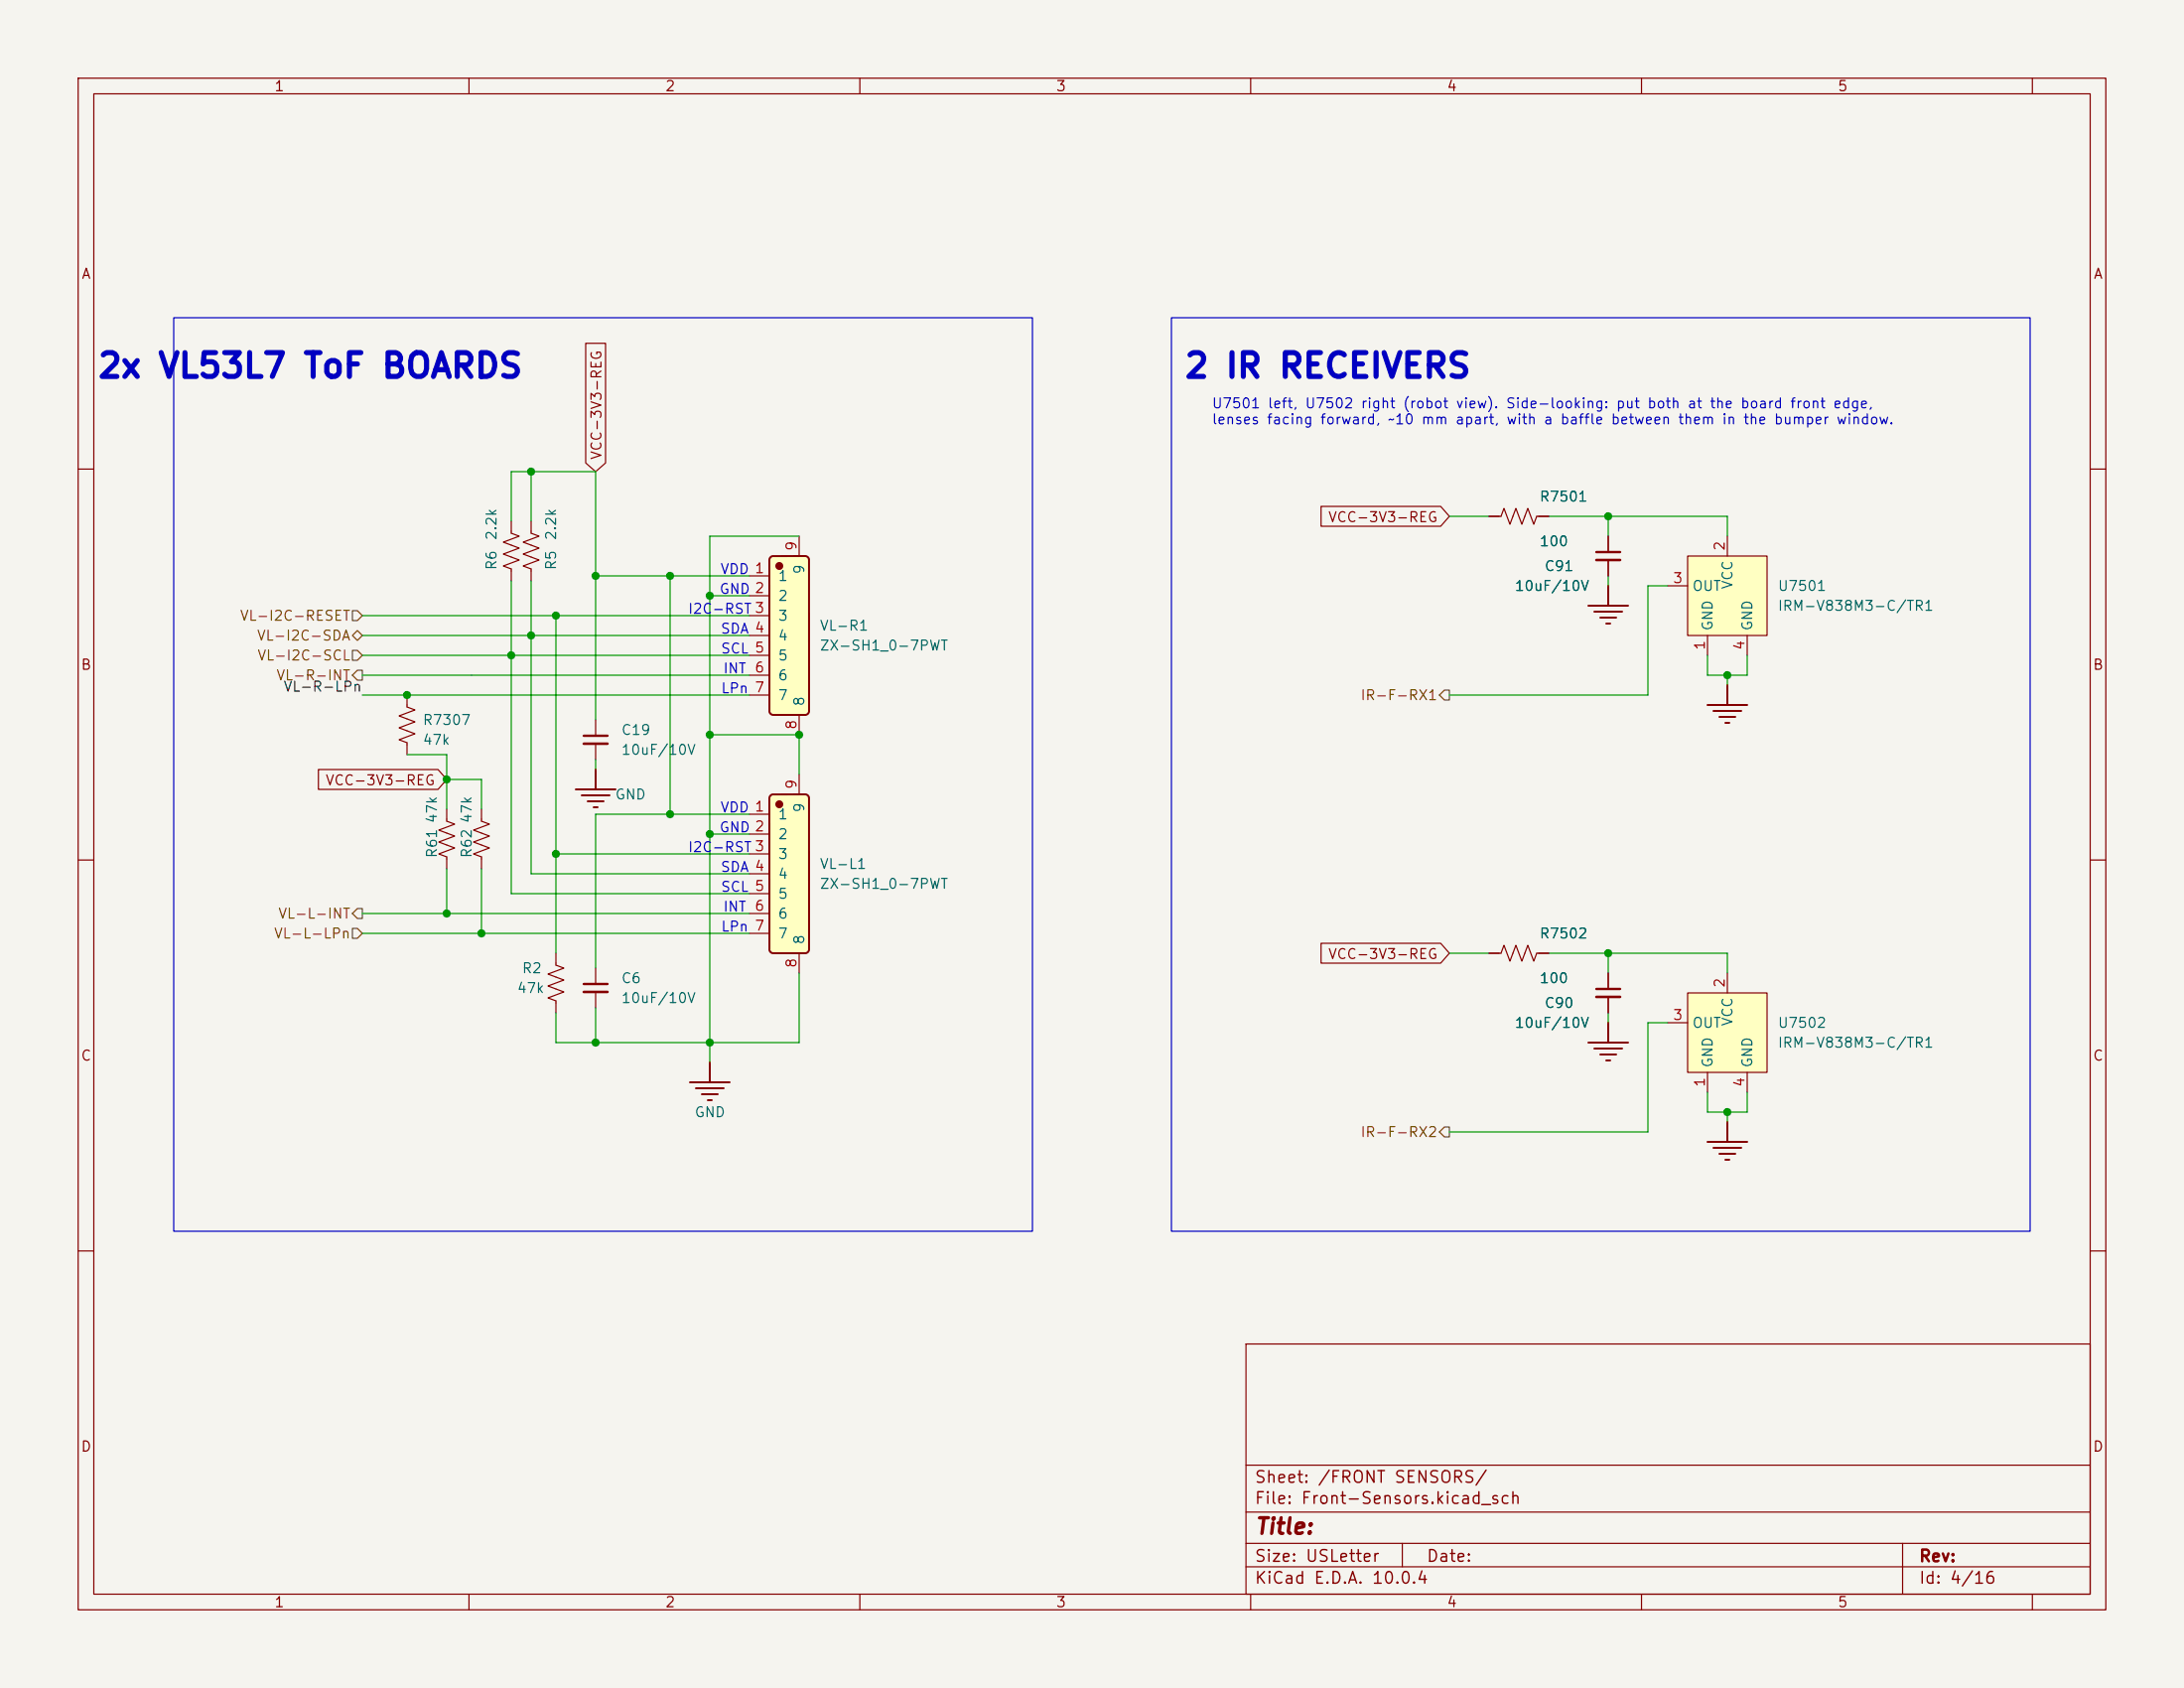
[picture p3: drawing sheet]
<svg xmlns="http://www.w3.org/2000/svg" width="279mm" height="216mm" viewBox="0 0 279 216" stroke-linecap="round" stroke-linejoin="round" font-family="sans-serif">
<path d="M0 0h279.4v215.9h-279.4z" fill="#f5f4ef" stroke="#f5f4ef" stroke-width=".13"/>
<g fill="none" stroke="#840000" stroke-width=".15">
<path d="M10 10h259.4v195.9h-259.4zM12 12h255.4v191.9h-255.4zM60 10v2M110 10v2M160 10v2M210 10v2M260 10v2M10 60h2M65.4 66.7v1.5l1 .4-2 .7 2 .8-2 .8 2 .7-2 .8 1 .4v1.5M267.4 60h2M10 110h2M267.4 110h2"/>
<path d="M76.2 123.8v2.1M76.2 126.9v2M10 160h2M159.4 171.9h108v32h-108zM267.4 160h2M159.4 197.4h108M159.4 193.4h108M159.4 187.4h108M179.4 197.4v3M243.4 197.4v6.5M60 203.9v2M110 203.9v2"/>
<path d="M159.4 200.4h108M160 203.9v2M210 203.9v2M260 203.9v2"/>
</g>
<path d="M74.7 125.9h3" fill="none" stroke="#840000" stroke-width=".3"/>
<path d="M74.7 126.9h3" fill="none" stroke="#840000" stroke-width=".33"/>
<path d="M98.6 71.3l.2-.2h4.2l.3 .1 .2 .3v19.4a.51 .51 0 0 1-.5 .5h-4.1h-.2l-.3-.4v-19.4z" fill="#ffffc2"/>
<circle cx="99.7" cy="72.4" r=".38" fill="#840000" stroke="#840000" stroke-width=".25"/>
<path d="M98.6 71.3l.2-.2h4.2l.3 .1 .2 .3v19.4a.51 .51 0 0 1-.5 .5h-4.1h-.2l-.3-.4v-19.4z" fill="none" stroke="#840000" stroke-width=".25"/>
<g fill="none" stroke="#840000" stroke-width=".15">
<path d="M95.9 73.7h2.5M95.9 76.2h2.5M95.9 78.7h2.5M102.2 68.6v2.5M95.9 81.3h2.5M95.9 83.8h2.5M95.9 86.4h2.5M95.9 88.9h2.5M102.2 91.4v2.6M61.6 103.5v1.5l1 .4-2 .8 2 .7-2 .8 2 .8-2 .7 1 .4v1.5M190.5 121.9h1.5l.4-1 .8 2 .7-2 .8 2 .8-2 .7 2 .4-1h1.5M205.7 124.5v2"/>
<path d="M205.7 127.5v2"/>
</g>
<path d="M204.2 126.5h3.1" fill="none" stroke="#840000" stroke-width=".3"/>
<path d="M204.2 127.5h3.1" fill="none" stroke="#840000" stroke-width=".33"/>
<path d="M215.9 127h10.2v10.2h-10.2z" fill="#ffffc2"/>
<path d="M213.4 130.8h2.5M215.9 127h10.2v10.2h-10.2zM218.4 137.2v2.5M221 124.5v2.5M223.5 137.2v2.5" fill="none" stroke="#840000" stroke-width=".15"/>
<path d="M203.2 77.5h5.1M204 78.2h3.5M204.7 79h2.1M205.5 79.8h.5M205.7 74.9v2.6M218.4 90.2h5.1M219.2 90.9h3.6M220 91.7h2M220.7 92.5h.5M221 87.6v2.6" fill="none" stroke="#840000" stroke-width=".25"/>
<path d="M215.9 71.1h10.2v10.2h-10.2z" fill="#ffffc2"/>
<g fill="none" stroke="#840000" stroke-width=".15">
<path d="M190.5 66h1.5l.4-1 .8 2.1 .7-2.1 .8 2.1 .8-2.1 .7 2.1 .4-1.1h1.5M205.7 68.6v2M205.7 71.6v2.1M213.4 74.9h2.5M215.9 71.1h10.2v10.2h-10.2zM221 68.6v2.5M52.1 88.9v1.5l1 .4-2 .8 2 .7-2 .8 2 .8-2 .7 1 .4v1.5M76.2 92.1v2M76.2 95.1v2.1M218.4 81.3v2.5M223.5 81.3v2.5M57.1 103.5v1.5l1.1 .4-2.1 .8 2.1 .7-2.1 .8 2.1 .8-2.1 .7 1 .4v1.5"/>
<path d="M71.1 121.9v1.5l1 .4-2 .8 2 .7-2 .8 2 .8-2 .7 1 .4v1.5"/>
</g>
<g fill="none" stroke="#840000" stroke-width=".25">
<path d="M76.2 98.4v2.6M73.7 101h5M74.4 101.7h3.6M75.2 102.5h2M75.9 103.3h.6M88.3 138.4h5M89 139.2h3.6M89.8 140h2M90.8 135.9v2.5M203.2 133.4h5.1M204 134.1h3.5M204.7 134.9h2.1"/>
<path d="M205.5 135.6h.5M205.7 130.8v2.6M90.6 140.7h.5M218.4 146.1h5.1M219.2 146.8h3.6M220 147.6h2M220.7 148.3h.5M221 143.5v2.6"/>
</g>
<path d="M204.2 70.6h3.1M74.7 94.1h3" fill="none" stroke="#840000" stroke-width=".3"/>
<path d="M204.2 71.6h3.1M74.7 95.1h3" fill="none" stroke="#840000" stroke-width=".33"/>
<path d="M98.6 101.7l.2-.1h4.2l.3 .1 .2 .3v19.4a.51 .51 0 0 1-.5 .5h-4.1l-.2-.1-.3-.3v-19.4z" fill="#ffffc2"/>
<circle cx="99.7" cy="102.9" r=".38" fill="#840000" stroke="#840000" stroke-width=".25"/>
<path d="M98.6 101.7l.2-.1h4.2l.3 .1 .2 .3v19.4a.51 .51 0 0 1-.5 .5h-4.1l-.2-.1-.3-.3v-19.4z" fill="none" stroke="#840000" stroke-width=".25"/>
<g fill="none" stroke="#840000" stroke-width=".15">
<path d="M74.9 43.9h2.6v15.3l-1.3 1.1-1.3-1.1zM67.9 66.7v1.5l1.1 .4-2.1 .7 2.1 .8-2.1 .8 2.1 .7-2.1 .8 1 .4v1.5M169 64.8h15.3l1.1 1.2-1.1 1.3h-15.3zM190.5 66h1.3M196.8 66h1.3M205.7 68.6v2M205.7 71.6v2.1M40.7 98.4h15.3l1.1 1.3-1.1 1.3h-15.3zM102.2 99.1v2.5M95.9 104.1h2.5M95.9 106.7h2.5M95.9 109.2h2.5"/>
<path d="M95.9 111.8h2.5M95.9 114.3h2.5M95.9 116.8h2.5M95.9 119.4h2.5M102.2 121.9v2.6M169 120.6h15.3l1.1 1.3-1.1 1.3h-15.3zM190.5 121.9h1.3M196.8 121.9h1.3M205.7 124.5v2M205.7 127.5v2"/>
</g>
<path d="M45.1 78.1h.6l.7 .6-.7 .7h-.6zM45.1 83.2h.6l.7 .6-.7 .7h-.6zM45.1 86.4l.6-.7h.7v1.3h-.7zM45.7 80.6l.7 .7-.7 .6-.6-.6zM184.8 88.3h.6v1.2h-.6l-.7-.6zM45.1 118.7h.6l.7 .7-.7 .6h-.6zM45.7 116.2h.7v1.3h-.7l-.6-.7zM184.8 144.1h.6v1.3h-.6l-.7-.6z" fill="none" stroke="#725600" stroke-width=".15"/>
<g fill="none" stroke="#009600" stroke-width=".15">
<path d="M46.4 78.7h49.5M65.4 66.7v-6.4h10.8v31.8M65.4 74.3v40h30.5M67.9 60.3v6.4M67.9 74.3v37.5h28M71.1 78.7v43.2M76.2 73.7h19.7M85.7 73.7v30.4M90.8 76.2h5.1M102.2 68.6h-11.4v67.3M185.4 66h5.1M198.1 66h22.9v2.6"/>
<path d="M205.7 66v2.6M205.7 73.7v1.2M213.4 74.9h-2.6v14h-25.4M46.4 86.4h49.5M46.4 83.8h49.5M46.4 81.3h49.5M46.4 88.9h49.5M52.1 96.5h5v7M57.1 99.7h4.5v3.8M76.2 97.2v1.2M90.8 94h11.4v5.1M218.4 83.8v2.6h5.1v-2.6"/>
<path d="M221 86.4v1.2M46.4 116.8h49.5M46.4 119.4h49.5M57.1 111.1v5.7M61.6 111.1v8.3M71.1 109.2h24.8M90.8 106.7h5.1M95.9 104.1h-19.7v19.7M76.2 128.9v4.5M102.2 124.5v8.9h-31.1v-3.9M185.4 121.9h5.1M198.1 121.9h22.9v2.6"/>
<path d="M205.7 121.9v2.6M205.7 129.5v1.3M213.4 130.8h-2.6v14h-25.4M218.4 139.7v2.5h5.1v-2.5M221 142.2v1.3"/>
</g>
<path d="M22.2 40.6h109.9v116.9h-109.9zM149.9 40.6h109.8v116.9h-109.8z" fill="none" stroke="#0000c2" stroke-width=".15"/>
<g fill="#009600" stroke="#009600" stroke-width=".13">
<circle cx="102.2" cy="94" r=".46"/>
<circle cx="90.8" cy="133.4" r=".46"/>
<circle cx="90.8" cy="106.7" r=".46"/>
<circle cx="90.8" cy="94" r=".46"/>
<circle cx="67.9" cy="81.3" r=".46"/>
<circle cx="67.9" cy="60.3" r=".46"/>
<circle cx="65.4" cy="83.8" r=".46"/>
<circle cx="52.1" cy="88.9" r=".46"/>
<circle cx="61.6" cy="119.4" r=".46"/>
<circle cx="57.1" cy="116.8" r=".46"/>
<circle cx="76.2" cy="133.4" r=".46"/>
<circle cx="71.1" cy="109.2" r=".46"/>
<circle cx="205.7" cy="121.9" r=".46"/>
<circle cx="221" cy="142.2" r=".46"/>
<circle cx="71.1" cy="78.7" r=".46"/>
<circle cx="57.1" cy="99.7" r=".46"/>
<circle cx="76.2" cy="73.7" r=".46"/>
<circle cx="85.7" cy="104.1" r=".46"/>
<circle cx="85.7" cy="73.7" r=".46"/>
<circle cx="90.8" cy="76.2" r=".46"/>
<circle cx="205.7" cy="66" r=".46"/>
<circle cx="221" cy="86.4" r=".46"/>
</g>
<g font-size="3" fill="#0000c2">
<text x="12.3" y="49.1">2x VL53L7 ToF BOARDS</text>
<text x="151.4" y="49.1">2 IR RECEIVERS</text>
</g>
<text font-size="2" fill="#840000" x="160.4" y="196.7">Title:</text>
<g font-size="1.5" fill="#840000">
<text x="160.4" y="190">Sheet: /FRONT SENSORS/</text>
<text x="160.4" y="192.7">File: Front-Sensors.kicad_sch</text>
<text x="160.4" y="202.9">KiCad E.D.A. 10.0.4</text>
<text x="160.4" y="200.1">Size: USLetter</text>
<text x="182.4" y="200.1">Date:</text>
<text x="245.4" y="200.1">Rev:</text>
<text x="245.4" y="202.9">Id: 4/16</text>
</g>
<g font-size="1.3" fill="#840000">
<text x="35" y="12">1</text>
<text x="85" y="12">2</text>
<text x="135" y="12">3</text>
<text x="185" y="12">4</text>
<text x="235" y="12">5</text>
<text x="10.3" y="36">A</text>
<text x="267.7" y="36">A</text>
<text x="77.3" y="58.9" transform="rotate(-90 77.3 58.9)">VCC-3V3-REG</text>
<text x="169.8" y="67.1">VCC-3V3-REG</text>
<text x="10.3" y="86">B</text>
<text x="267.7" y="86">B</text>
<text x="41.5" y="100.8">VCC-3V3-REG</text>
<text x="169.8" y="123">VCC-3V3-REG</text>
<text x="10.3" y="136">C</text>
<text x="267.7" y="136">C</text>
<text x="10.3" y="186">D</text>
<text x="267.7" y="186">D</text>
<text x="35" y="205.9">1</text>
<text x="85" y="205.9">2</text>
<text x="135" y="205.9">3</text>
<text x="185" y="205.9">4</text>
<text x="235" y="205.9">5</text>
</g>
<g font-size="1.3" fill="#0000c2">
<text x="154.9" y="52.5">U7501 left, U7502 right (robot view). Side-looking: put both at the board front edge,</text>
<text x="154.9" y="54.6">lenses facing forward, ~10 mm apart, with a baffle between them in the bumper window.</text>
<text x="91.9" y="76.3">GND 2</text>
<text x="92.1" y="73.7">VDD 1</text>
<text x="87.9" y="78.8">I2C-RST 3</text>
<text x="92.1" y="81.4">SDA 4</text>
<text x="92.1" y="83.9">SCL 5</text>
<text x="92.2" y="89">LPn 7</text>
<text x="92.4" y="86.4">INT</text>
<text x="91.9" y="106.8">GND 2</text>
<text x="92.1" y="104.2">VDD 1</text>
<text x="87.9" y="109.3">I2C-RST 3</text>
<text x="92.1" y="111.8">SDA 4</text>
<text x="92.1" y="114.4">SCL 5</text>
<text x="92.2" y="119.5">LPn 7</text>
<text x="92.4" y="116.9">INT</text>
</g>
<g font-size="1.3" fill="#006464">
<text x="196.9" y="64.5">R7501</text>
<text x="63.8" y="69.2" transform="rotate(-90 63.8 69.2)">2.2k</text>
<text x="71.5" y="69.2" transform="rotate(-90 71.5 69.2)">2.2k</text>
<text x="196.9" y="70.2">100</text>
<text x="63.8" y="73" transform="rotate(-90 63.8 73)">R6</text>
<text x="71.5" y="73" transform="rotate(-90 71.5 73)">R5</text>
<text x="99.4" y="74.6">1</text>
<text x="99.4" y="77.2">2</text>
<text x="103.2" y="73.5" transform="rotate(-90 103.2 73.5)">9</text>
<text x="193.7" y="75.9">10uF/10V</text>
<text x="197.5" y="73.4">C91</text>
<text x="216.4" y="75.9">OUT</text>
<text x="222" y="75.5" transform="rotate(-90 222 75.5)">VCC</text>
<text x="227.3" y="75.9">U7501</text>
<text x="99.4" y="79.7">3</text>
<text x="99.4" y="82.3">4</text>
<text x="104.8" y="83.5">ZX-SH1_0-7PWT</text>
<text x="104.8" y="81">VL-R1</text>
<text x="219.4" y="80.8" transform="rotate(-90 219.4 80.8)">GND</text>
<text x="224.5" y="80.8" transform="rotate(-90 224.5 80.8)">GND</text>
<text x="227.3" y="78.4">IRM-V838M3-C/TR1</text>
<text x="99.4" y="84.8">5</text>
<text x="99.4" y="87.3">6</text>
<text x="99.4" y="89.9">7</text>
<text x="54" y="95.6">47k</text>
<text x="54" y="93">R7307</text>
<text x="79.4" y="94.3">C19</text>
<text x="103.2" y="90.4" transform="rotate(-90 103.2 90.4)">8</text>
<text x="79.4" y="96.9">10uF/10V</text>
<text x="56.2" y="105.4" transform="rotate(-90 56.2 105.4)">47k</text>
<text x="60.7" y="105.4" transform="rotate(-90 60.7 105.4)">47k</text>
<text x="78.6" y="102.6">GND</text>
<text x="99.4" y="105.1">1</text>
<text x="99.4" y="107.7">2</text>
<text x="103.2" y="104" transform="rotate(-90 103.2 104)">9</text>
<text x="56.2" y="109.8" transform="rotate(-90 56.2 109.8)">R61</text>
<text x="60.7" y="109.8" transform="rotate(-90 60.7 109.8)">R62</text>
<text x="99.4" y="110.2">3</text>
<text x="99.4" y="112.7">4</text>
<text x="104.8" y="111.5">VL-L1</text>
<text x="99.4" y="115.3">5</text>
<text x="99.4" y="117.8">6</text>
<text x="104.8" y="114">ZX-SH1_0-7PWT</text>
<text x="66.7" y="124.8">R2</text>
<text x="99.4" y="120.4">7</text>
<text x="103.2" y="120.9" transform="rotate(-90 103.2 120.9)">8</text>
<text x="196.9" y="120.4">R7502</text>
<text x="66" y="127.3">47k</text>
<text x="79.4" y="126.1">C6</text>
<text x="79.4" y="128.6">10uF/10V</text>
<text x="193.7" y="131.8">10uF/10V</text>
<text x="196.9" y="126.1">100</text>
<text x="197.5" y="129.2">C90</text>
<text x="216.4" y="131.8">OUT</text>
<text x="222" y="131.3" transform="rotate(-90 222 131.3)">VCC</text>
<text x="227.3" y="131.8">U7502</text>
<text x="219.4" y="136.7" transform="rotate(-90 219.4 136.7)">GND</text>
<text x="224.5" y="136.7" transform="rotate(-90 224.5 136.7)">GND</text>
<text x="227.3" y="134.3">IRM-V838M3-C/TR1</text>
<text x="88.8" y="143.2">GND</text>
</g>
<g font-size="1.3" fill="#a90000">
<text x="102.2" y="70.6" transform="rotate(-90 102.2 70.6)">9</text>
<text x="221" y="70.6" transform="rotate(-90 221 70.6)">2</text>
<text x="213.9" y="74.9">3</text>
<text x="218.4" y="83.3" transform="rotate(-90 218.4 83.3)">1</text>
<text x="223.5" y="83.3" transform="rotate(-90 223.5 83.3)">4</text>
<text x="96.4" y="86.3">6</text>
<text x="102.2" y="93.4" transform="rotate(-90 102.2 93.4)">8</text>
<text x="102.2" y="101" transform="rotate(-90 102.2 101)">9</text>
<text x="96.4" y="116.8">6</text>
<text x="102.2" y="123.9" transform="rotate(-90 102.2 123.9)">8</text>
<text x="213.9" y="130.8">3</text>
<text x="221" y="126.4" transform="rotate(-90 221 126.4)">2</text>
<text x="218.4" y="139.1" transform="rotate(-90 218.4 139.1)">1</text>
<text x="223.5" y="139.1" transform="rotate(-90 223.5 139.1)">4</text>
</g>
<g font-size="1.3" fill="#725600">
<text x="30.6" y="79.7">VL-I2C-RESET</text>
<text x="32.8" y="82.3">VL-I2C-SDA</text>
<text x="32.8" y="84.8">VL-I2C-SCL</text>
<text x="35.3" y="87.3">VL-R-INT</text>
<text x="174" y="89.9">IR-F-RX1</text>
<text x="35.5" y="117.8">VL-L-INT</text>
<text x="35" y="120.4">VL-L-LPn</text>
<text x="174" y="145.8">IR-F-RX2</text>
</g>
<text font-size="1.3" fill="#0f0f0f" x="36.2" y="88.8">VL-R-LPn</text>
</svg>
